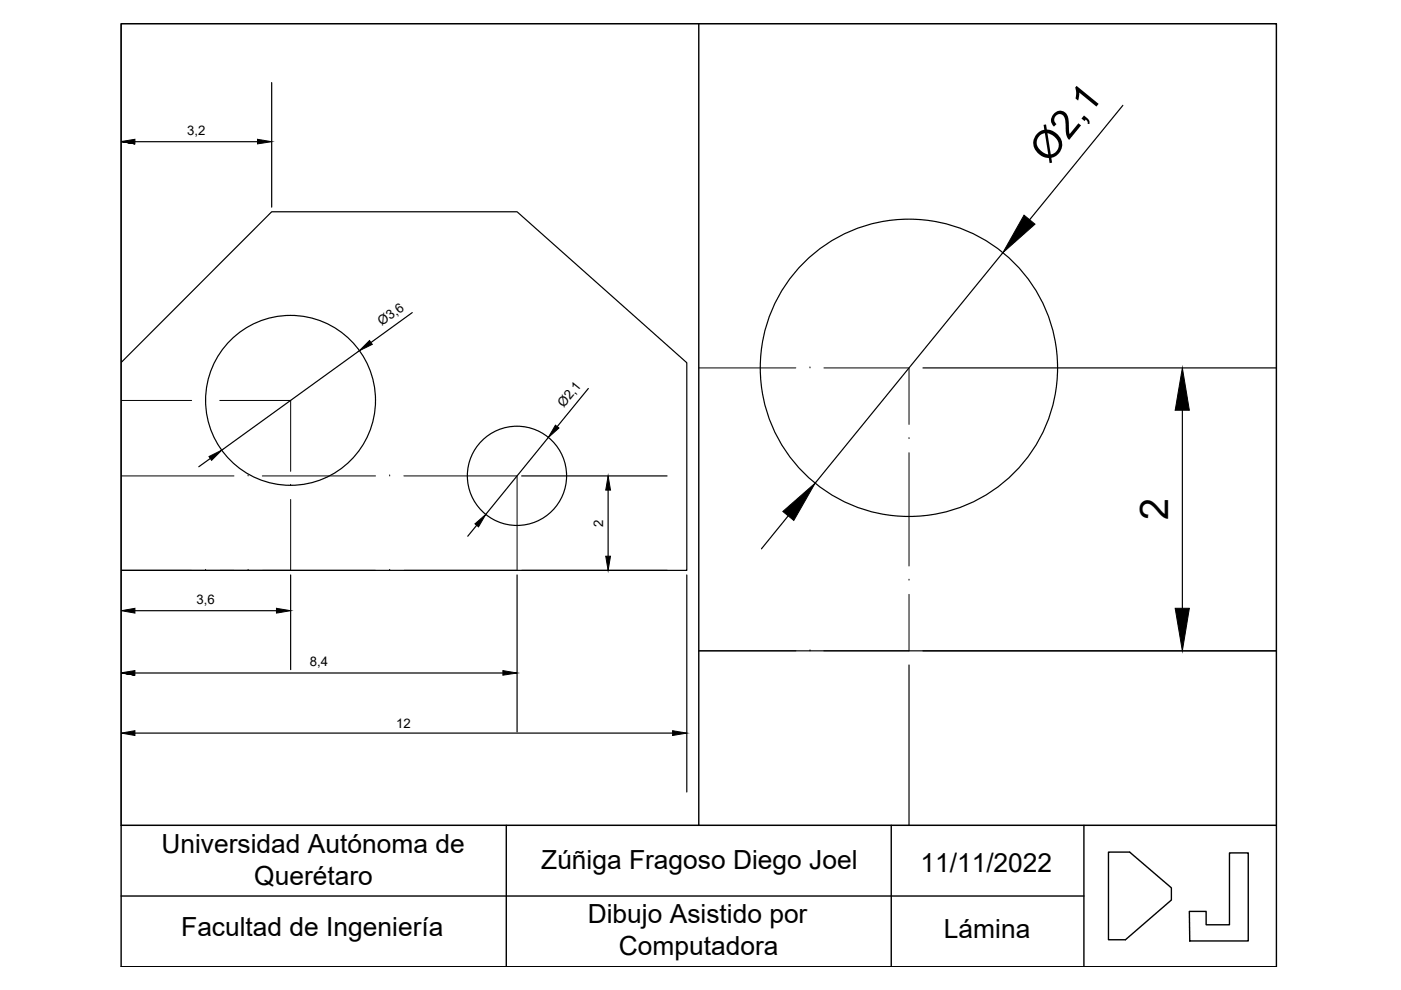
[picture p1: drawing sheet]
<svg xmlns="http://www.w3.org/2000/svg" width="297mm" height="210mm" viewBox="0 0 297 210" stroke-linecap="round" stroke-linejoin="round" font-family="sans-serif">
<!-- layer: Aux -->
<g fill="none" stroke="#000" stroke-width=".21">
<path d="M148.2 78h20.5M171.7 78h.1M174.7 78h18v12M25.7 84.9h14.9M43.6 84.9h.1M46.6 84.9h15v15M192.7 93h.1M192.7 96v24M25.7 100.9h23.9M52.6 100.9h.1M55.6 100.9h24M61.6 102.9h.1"/>
<path d="M61.6 105.9v15M82.6 100.9h.1M85.6 100.9h24v20h-24M25.7 120.9h53.9M43.6 120.9h.1M52.6 120.9h.1M82.6 120.9h.1M148.2 138h20.5M171.7 138h.1M192.7 123h.1M192.7 126v12h-18"/>
</g>
<!-- layer: Figura -->
<g fill="none" stroke="#000" stroke-width=".25">
<path d="M25.7 76.8l31.9-31.9h52l36 32v44h-119.9M148.2 138h122.4"/>
<circle cx="192.7" cy="78" r="31.5"/>
<circle cx="61.6" cy="84.9" r="18"/>
<circle cx="109.6" cy="100.9" r="10.5"/>
</g>
<!-- layer: Cotas -->
<g fill="none" stroke="#000" stroke-width=".25">
<path d="M57.6 17.5v26.4M28.6 30h26M238.1 22.3l-19.8 24.3M212.6 53.6l-39.8 48.8M76.2 74.4l-29.2 21M87.4 66.3l-8.8 6.3M195.7 78h74.9M44.6 97.2l-2.5 1.8M116.2 92.8l-13.2 16.3M124.7 82.4l-6.6 8.1M250.7 87v42M101.1 111.4l-1.9 2.3"/>
<path d="M110.6 100.9h30.8M128.9 103.9v14M167.1 109.4l-5.7 7M28.6 129.5h30M61.6 121.9v20.1M109.6 121.9v33.3M110.6 120.9h30.8M145.6 121.9v46M195.7 138h74.9M28.6 155.4h114M28.6 142.7h78M192.7 141v33.9"/>
</g>
<g fill="#000" stroke="#000" stroke-width=".21">
<path d="M54.6 29.5l3 .5-3 .5zM217.1 45.6l2.3 1.9-6.8 6.1zM78.3 72.2l.6 .8-2.7 1.4zM44.3 96.8l2.7-1.4-2.1 2.2zM117.8 90.2l.7 .5-2.3 2.1zM250.7 78l1.5 9h-3zM100.7 111.1l2.3-2-1.5 2.6zM128.9 100.9l.5 3h-1zM128.4 117.9h1l-.5 3zM166 108.4l6.8-6-4.5 7.9zM25.7 129.5l2.9-.5v1zM58.6 129l3 .5-3 .5z"/>
<path d="M249.2 129h3l-1.5 9zM25.7 155.4l2.9-.5v1zM106.6 142.2l3 .5-3 .5zM142.6 154.9l3 .5-3 .5z"/>
<path d="M25.7 30l2.9 .5zM25.7 30l2.9-.5v1z"/>
<path d="M25.7 142.6l2.9 .6zM25.7 142.6l2.9-.4v1z"/>
</g>
<!-- layer: Marco -->
<path d="M25.7 5h244.9v200h-244.9zM25.7 175h244.9M107.3 175v30M189 175v30M229.8 175v30M25.7 190h204.1M235 180.7h4.5l8.9 7.5v2.6l-9.8 8.4h-3.6zM260.7 180.8h4v18.7h-12.4l-.1-6.3h3.5v2.9h5z" fill="none" stroke="#000" stroke-width=".3"/>
<path d="M25.7 5h122.5v170h-122.5zM148.2 5h122.4v170h-122.4z" fill="none" stroke="#000" stroke-width=".21"/>
<g font-size="8.4">
<text x="222.4" y="34.9" transform="rotate(-51 222.4 34.9)">Ø2,1</text>
<text x="247.7" y="110.2" transform="rotate(-90 247.7 110.2)">2</text>
</g>
<g font-size="5.6">
<text x="34.2" y="180.9">Universidad Autónoma de</text>
<text x="114.8" y="184.3">Zúñiga Fragoso Diego Joel</text>
<text x="195.1" y="184.9">11/11/2022</text>
<text x="53.9" y="187.6">Querétaro</text>
<text x="124.6" y="195.8">Dibujo Asistido por</text>
<text x="38.4" y="198.4">Facultad de Ingeniería</text>
<text x="131.2" y="202.5">Computadora</text>
<text x="200.1" y="198.8">Lámina</text>
</g>
<g font-size="2.8">
<text x="39.7" y="28.6">3,2</text>
<text x="81" y="69.2" transform="rotate(-36 81 69.2)">Ø3,6</text>
<text x="119.5" y="86.6" transform="rotate(-51 119.5 86.6)">Ø2,1</text>
<text x="127.9" y="111.7" transform="rotate(-90 127.9 111.7)">2</text>
<text x="41.7" y="128.1">3,6</text>
<text x="65.7" y="141.3">8,4</text>
<text x="84" y="154.4">12</text>
</g>
</svg>
